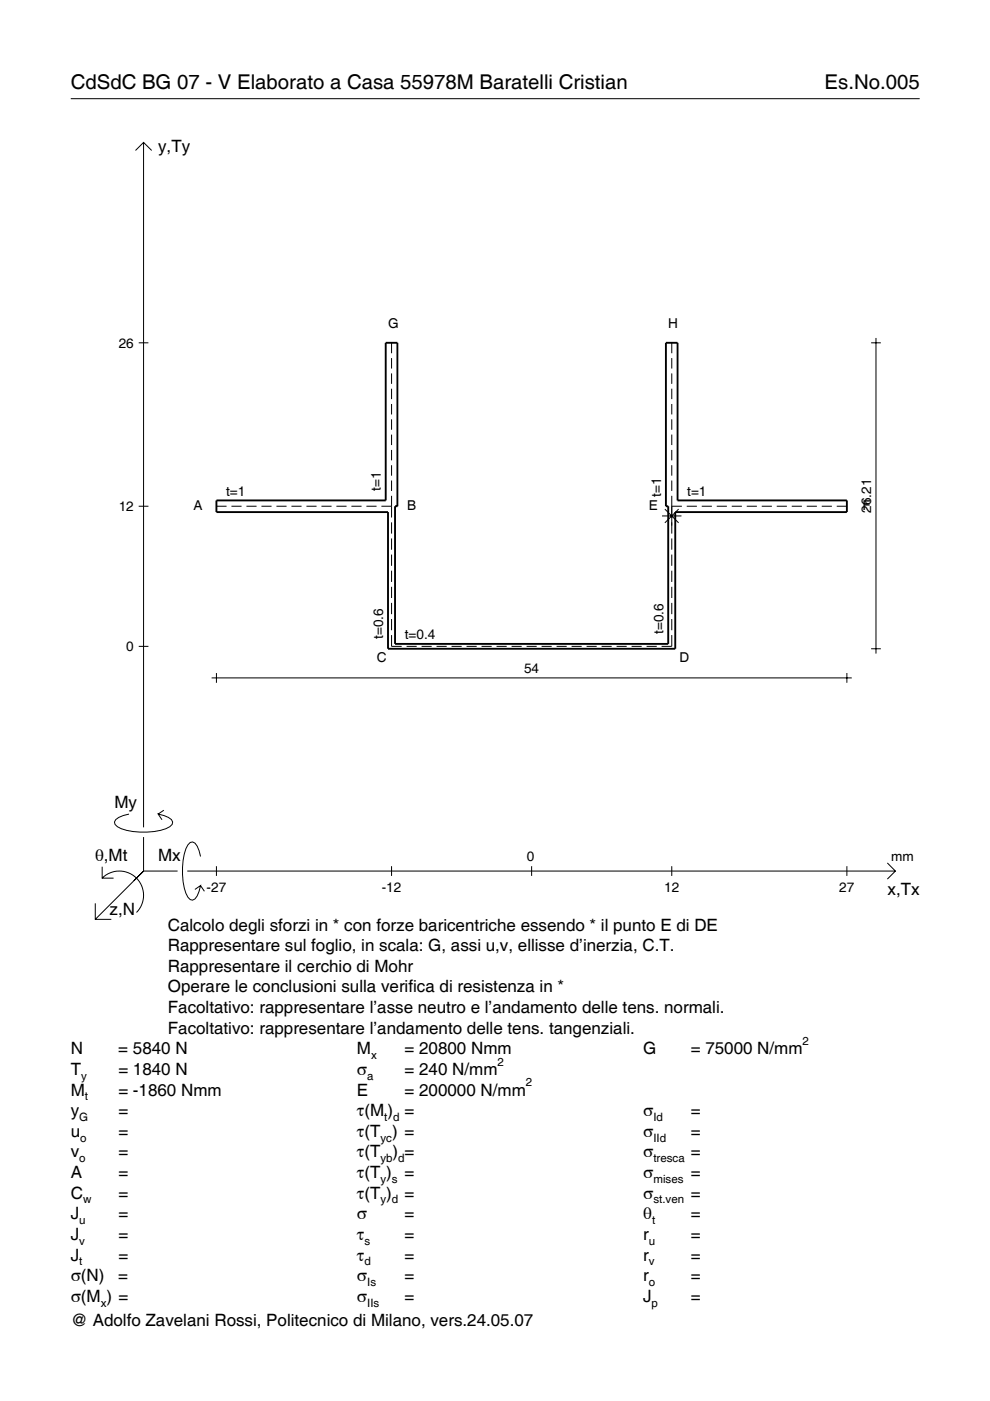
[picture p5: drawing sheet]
<svg xmlns="http://www.w3.org/2000/svg" width="210mm" height="297mm" viewBox="0 0 210 297" stroke-linecap="round" stroke-linejoin="round" font-family="sans-serif">
<g fill="none" stroke="#000" stroke-width=".21">
<path d="M15 20.9h180M28.7 31.9l1.7-1.7 1.8 1.7M30.4 30.2v145.2M29.4 72.7h2.1M83 72.7v2.2M83 75.9v2.2M83 79.2v2.2M142.4 72.7v2.2M142.4 75.9v2.2M142.4 79.2v2.2M184.7 72.7h2.1M185.7 71.7v66.9"/>
<path d="M83 82.4v2.2M83 85.7v2.2M83 88.9v2.2M83 92.1v2.3M83 95.4v2.2M83 98.6v2.3M142.4 82.4v2.2M142.4 85.7v2.2M142.4 88.9v2.2M142.4 92.1v2.3M142.4 95.4v2.2M142.4 98.6v2.3"/>
<path d="M29.4 107.3h2.1M45.9 107.3h2.1M49.1 107.3h2.1M52.2 107.3h2.2M55.4 107.3h2.2M58.6 107.3h2.2M61.8 107.3h2.1M65 107.3h2.1M68.1 107.3h2.2M71.3 107.3h2.2M74.5 107.3h2.2M77.7 107.3h2.1"/>
<path d="M80.9 107.3h2.1M83 101.9v2.2M83 105.1v4.6M83 110.8v2.3M83 114.2v2.4M83 117.6v2.4M140.4 109.4h4.1M141 107.9l2.9 3M142.4 107.3h2.2M142.4 101.9v2.2M142.4 105.1v8M142.4 114.2v2.4"/>
<path d="M142.4 117.6v2.4M143.9 107.9l-2.9 3M145.6 107.3h2.2M148.8 107.3h2.1M152 107.3h2.1M155.1 107.3h2.2M158.3 107.3h2.2M161.5 107.3h2.2M164.7 107.3h2.1M167.9 107.3h2.1M171 107.3h2.2M174.2 107.3h2.2"/>
<path d="M177.4 107.3h2.2M29.4 137h2.1M83 134.7v2.3h2.2M83 121v2.4M83 124.4v2.4M83 127.8v2.4M83 131.2v2.4M86.2 137h2.1M89.4 137h2.1M92.6 137h2.1M95.7 137h2.2M98.9 137h2.2"/>
<path d="M102.1 137h2.1M105.3 137h2.1M108.5 137h2.1M111.6 137h2.2M114.8 137h2.2M118 137h2.2M121.2 137h2.1M124.4 137h2.1M127.5 137h2.2M130.7 137h2.2M133.9 137h2.2M137.1 137h2.1"/>
<path d="M142.4 134.7v2.3h-2.1M142.4 121v2.4M142.4 124.4v2.4M142.4 127.8v2.4M142.4 131.2v2.4M184.7 137.6h2.1M44.9 143.7h135.7M45.9 142.7v2.1M179.6 142.7v2.1M27.3 172.6a3.6 3.6 0 0 0-3 1.7l.1 .5a5.7 5.7 0 0 0 3.8 1.5 13.3 13.3 0 0 0 7.8-1l.5-.5 .1-.5a3.6 3.6 0 0 0-3.1-1.7l.8 1.2M30.4 177.5v7.2M34.7 171.8l-1.2 .8"/>
<path d="M20.2 191.5v3.4h3.4M21.7 186.2a5.1 5.1 0 0 1 7.2 0 5.1 5.1 0 0 1 0 7.3M21.7 183.8v2.4h2.4M30.4 184.7l-10.2 10.2M30.4 184.7l-2 2M30.4 184.7h7.2M39.7 184.7h150.1M42.5 181.6a3.6 3.6 0 0 0-1.7-3.1l-.5 .1a5.7 5.7 0 0 0-1.5 3.8 13.3 13.3 0 0 0 1 7.8l.5 .5 .5 .2a3.6 3.6 0 0 0 1.7-3.1l-1.2 .8M42.5 187.8l.8 1.2M45.9 183.7v2M83 183.7v2M112.7 183.7v2"/>
<path d="M142.4 183.7v2M179.6 183.7v2M188.1 183l1.7 1.7-1.7 1.7"/>
</g>
<path d="M45.9 106.1h35.9v-33.4h2.5v34.6h-.5v29.2h57.9v-29.2h-.5v-34.6h2.5v33.4h35.9v2.5h-36.4v29h-60.9v-29h-36.4z" fill="none" stroke="#000" stroke-width=".4"/>
<g font-size="4.3">
<text x="15" y="18.9">CdSdC BG 07 - V Elaborato a Casa 55978M Baratelli Cristian</text>
<text x="174.8" y="18.9">Es.No.005</text>
</g>
<g font-size="3.6">
<text x="33.5" y="32.3">y,Ty</text>
<text x="24.3" y="171.3">My</text>
<text x="20.1" y="182.6">θ,Mt</text>
<text x="33.5" y="182.6">Mx</text>
<text x="188.2" y="189.8">x,Tx</text>
<text x="23.2" y="193.9">z,N</text>
<text x="35.6" y="197.3">Calcolo degli sforzi in * con forze baricentriche essendo * il punto E di DE</text>
<text x="35.6" y="201.7">Rappresentare sul foglio, in scala: G, assi u,v, ellisse d’inerzia, C.T.</text>
<text x="35.6" y="206">Rappresentare il cerchio di Mohr</text>
<text x="35.6" y="210.4">Operare le conclusioni sulla verifica di resistenza in *</text>
<text x="35.6" y="214.8">Facoltativo: rappresentare l’asse neutro e l’andamento delle tens. normali.</text>
<text x="35.6" y="219.2">Facoltativo: rappresentare l’andamento delle tens. tangenziali.</text>
<text x="15" y="223.5">N</text>
<text x="15" y="227.9">T</text>
<text x="25.1" y="223.5">= 5840 N</text>
<text x="25.1" y="227.9">= 1840 N</text>
<text x="75.7" y="227.9">σ</text>
<text x="75.7" y="223.5">M</text>
<text x="85.8" y="223.5">= 20800 Nmm</text>
<text x="85.8" y="227.9">= 240 N/mm</text>
<text x="136.4" y="223.5">G</text>
<text x="146.5" y="223.5">= 75000 N/mm</text>
<text x="15" y="232.3">M</text>
<text x="25.1" y="232.3">= -1860 Nmm</text>
<text x="75.7" y="232.3">E</text>
<text x="85.8" y="232.3">= 200000 N/mm</text>
<text x="15" y="236.7">y</text>
<text x="25.1" y="236.7">=</text>
<text x="75.7" y="236.7">τ(M ) =</text>
<text x="136.4" y="236.7">σ</text>
<text x="146.5" y="236.7">=</text>
<text x="15" y="241">u</text>
<text x="15" y="245.4">v</text>
<text x="25.1" y="241">=</text>
<text x="25.1" y="245.4">=</text>
<text x="75.7" y="241">τ(T ) =</text>
<text x="75.7" y="245.4">τ(T</text>
<text x="83.3" y="245.4">) =</text>
<text x="136.4" y="241">σ</text>
<text x="136.4" y="245.4">σ</text>
<text x="146.5" y="241">=</text>
<text x="146.5" y="245.4">=</text>
<text x="15" y="249.8">A</text>
<text x="25.1" y="249.8">=</text>
<text x="75.7" y="249.8">τ(T )</text>
<text x="85.8" y="249.8">=</text>
<text x="136.4" y="249.8">σ</text>
<text x="146.5" y="249.8">=</text>
<text x="15" y="254.2">C</text>
<text x="25.1" y="254.2">=</text>
<text x="75.7" y="254.2">τ(T )</text>
<text x="85.8" y="254.2">=</text>
<text x="136.4" y="254.2">σ</text>
<text x="146.5" y="254.2">=</text>
<text x="15" y="258.5">J</text>
<text x="15" y="262.9">J</text>
<text x="25.1" y="258.5">=</text>
<text x="25.1" y="262.9">=</text>
<text x="75.7" y="258.5">σ</text>
<text x="75.7" y="262.9">τ</text>
<text x="85.8" y="258.5">=</text>
<text x="85.8" y="262.9">=</text>
<text x="136.4" y="258.5">θ</text>
<text x="136.4" y="262.9">r</text>
<text x="146.5" y="258.5">=</text>
<text x="146.5" y="262.9">=</text>
<text x="15" y="267.3">J</text>
<text x="25.1" y="267.3">=</text>
<text x="75.7" y="267.3">τ</text>
<text x="85.8" y="267.3">=</text>
<text x="136.4" y="267.3">r</text>
<text x="146.5" y="267.3">=</text>
<text x="15" y="271.7">σ(N)</text>
<text x="25.1" y="271.7">=</text>
<text x="75.7" y="271.7">σ</text>
<text x="85.8" y="271.7">=</text>
<text x="136.4" y="271.7">r</text>
<text x="146.5" y="271.7">=</text>
<text x="15" y="281.2">@ Adolfo Zavelani Rossi, Politecnico di Milano, vers.24.05.07</text>
<text x="15" y="276">σ(M ) =</text>
<text x="75.7" y="276">σ</text>
<text x="85.8" y="276">=</text>
<text x="136.4" y="276">J</text>
<text x="146.5" y="276">=</text>
</g>
<g font-size="2.9">
<text x="82.3" y="69.5">G</text>
<text x="141.7" y="69.5">H</text>
<text x="25.2" y="73.7">26</text>
<text x="47.9" y="105.1">t=1</text>
<text x="80.7" y="104" transform="rotate(-90 80.7 104)">t=1</text>
<text x="140.2" y="105.3" transform="rotate(-90 140.2 105.3)">t=1</text>
<text x="145.7" y="105.1">t=1</text>
<text x="25.2" y="108.3">12</text>
<text x="41.1" y="108.2">A</text>
<text x="86.3" y="108.2">B</text>
<text x="137.6" y="108.2">E</text>
<text x="182.9" y="108.2">F</text>
<text x="184.7" y="108.7" transform="rotate(-90 184.7 108.7)">26.21</text>
<text x="81.2" y="135.5" transform="rotate(-90 81.2 135.5)">t=0.6</text>
<text x="85.8" y="135.5">t=0.4</text>
<text x="140.6" y="134.5" transform="rotate(-90 140.6 134.5)">t=0.6</text>
<text x="26.8" y="138">0</text>
<text x="79.9" y="140.3">C</text>
<text x="111.1" y="142.7">54</text>
<text x="144.1" y="140.3">D</text>
<text x="111.7" y="182.6">0</text>
<text x="189" y="182.6">mm</text>
<text x="43.8" y="189.1">-27</text>
<text x="80.9" y="189.1">-12</text>
<text x="140.8" y="189.1">12</text>
<text x="178" y="189.1">27</text>
</g>
<g font-size="2.4">
<text x="170.2" y="221.5">2</text>
<text x="78.7" y="224.5">x</text>
<text x="105.5" y="225.9">2</text>
<text x="17.2" y="228.9">y</text>
<text x="18" y="233.3">t</text>
<text x="77.9" y="228.9">a</text>
<text x="111.5" y="230.3">2</text>
<text x="16.8" y="237.7">G</text>
<text x="81.5" y="237.7">t d</text>
<text x="138.5" y="237.7">Id</text>
<text x="17" y="242">o</text>
<text x="80.7" y="242">yc</text>
<text x="138.5" y="242">IId</text>
<text x="16.8" y="246.4">o</text>
<text x="80.7" y="246.4">yb d</text>
<text x="80.7" y="250.8">y s</text>
<text x="138.5" y="246.4">tresca</text>
<text x="138.5" y="250.8">mises</text>
<text x="17.6" y="255.2">w</text>
<text x="80.7" y="255.2">y d</text>
<text x="138.5" y="255.2">st.ven</text>
<text x="16.8" y="259.5">u</text>
<text x="16.8" y="263.9">v</text>
<text x="77.3" y="263.9">s</text>
<text x="137.6" y="263.9">u</text>
<text x="138.2" y="259.5">t</text>
<text x="16.8" y="268.3">t</text>
<text x="77.3" y="268.3">d</text>
<text x="137.6" y="268.3">v</text>
<text x="77.9" y="272.7">Is</text>
<text x="137.6" y="272.7">o</text>
<text x="21.4" y="277">x</text>
<text x="77.9" y="277">IIs</text>
<text x="138.2" y="277">p</text>
</g>
</svg>
